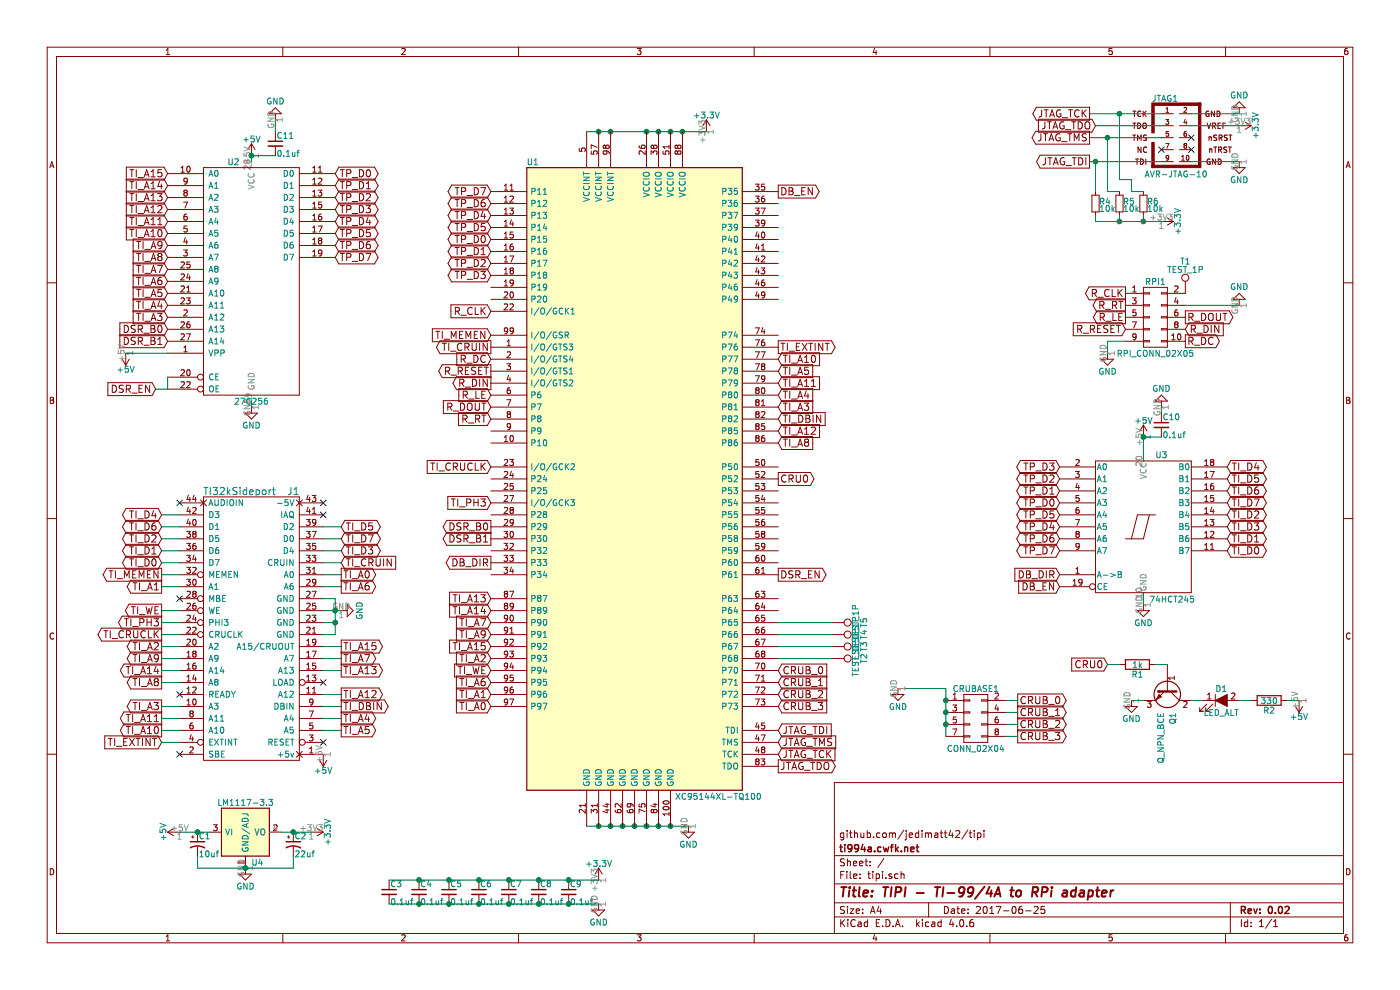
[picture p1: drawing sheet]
EESchema Schematic File Version 2
LIBS:power
LIBS:device
LIBS:transistors
LIBS:conn
LIBS:linear
LIBS:regul
LIBS:74xx
LIBS:cmos4000
LIBS:adc-dac
LIBS:memory
LIBS:xilinx
LIBS:microcontrollers
LIBS:dsp
LIBS:microchip
LIBS:analog_switches
LIBS:motorola
LIBS:texas
LIBS:intel
LIBS:audio
LIBS:interface
LIBS:digital-audio
LIBS:philips
LIBS:display
LIBS:cypress
LIBS:siliconi
LIBS:opto
LIBS:atmel
LIBS:contrib
LIBS:valves
LIBS:ti32ksideport
LIBS:xc9572xl-7vq64c
LIBS:tipi-cache
EELAYER 25 0
EELAYER END
$Descr A4 11693 8268
encoding utf-8
Sheet 1 1
Title "TIPI - TI-99/4A to RPi adapter"
Date "2017-06-25"
Rev "0.02"
Comp "ti994a.cwfk.net"
Comment1 "github.com/jedimatt42/tipi"
Comment2 ""
Comment3 ""
Comment4 ""
$EndDescr
$Comp
L TI32kSideport J1
U 1 1
P 2100 5250
F 0 "J1" H 2450 6400 60  0000 C CNN
F 1 "TI32kSideport" H 2000 6400 60  0000 C CNN
F 2 "Pin_Headers:Pin_Header_Straight_2x22_Pitch2.54mm" H 2100 6550 60  0001 C CNN
F 3 "" H 2100 6550 60  0001 C CNN
	1    2100 5250
	1    0    0    -1  
$EndComp
$Comp
L GND #PWR01
U 1 1
P 9250 2950
F 0 "#PWR01" H 9250 2700 50  0001 C CNN
F 1 "GND" H 9250 2800 50  0000 C CNN
F 2 "" H 9250 2950 50  0001 C CNN
F 3 "" H 9250 2950 50  0001 C CNN
	1    9250 2950
	1    0    0    -1  
$EndComp
$Comp
L 27C256 U2
U 1 1
P 2100 2350
F 0 "U2" H 1950 3350 50  0000 C CNN
F 1 "27C256" H 2100 1350 50  0000 C CNN
F 2 "Housings_DIP:DIP-28_W15.24mm_Socket" H 2100 2350 50  0001 C CNN
F 3 "" H 2100 2350 50  0001 C CNN
	1    2100 2350
	1    0    0    -1  
$EndComp
$Comp
L 74LS245 U3
U 1 1
P 9550 4400
F 0 "U3" H 9650 4975 50  0000 L BNN
F 1 "74HCT245" H 9600 3825 50  0000 L TNN
F 2 "SMD_Packages:SSOP-20" H 9550 4400 50  0001 C CNN
F 3 "" H 9550 4400 50  0001 C CNN
	1    9550 4400
	1    0    0    -1  
$EndComp
$Comp
L C_Small C6
U 1 1
P 4000 7450
F 0 "C6" H 4010 7520 50  0000 L CNN
F 1 "0.1uf" H 4010 7370 50  0000 L CNN
F 2 "Capacitors_SMD:C_0805_HandSoldering" H 4000 7450 50  0001 C CNN
F 3 "" H 4000 7450 50  0001 C CNN
	1    4000 7450
	1    0    0    -1  
$EndComp
Text GLabel 10250 4600 2    60   BiDi ~ 0
TI_D0
Text GLabel 10250 4500 2    60   BiDi ~ 0
TI_D1
Text GLabel 10250 4300 2    60   BiDi ~ 0
TI_D2
Text GLabel 10250 4400 2    60   BiDi ~ 0
TI_D3
Text GLabel 10250 3900 2    60   BiDi ~ 0
TI_D4
Text GLabel 10250 4000 2    60   BiDi ~ 0
TI_D5
Text GLabel 10250 4100 2    60   BiDi ~ 0
TI_D6
Text GLabel 10250 4200 2    60   BiDi ~ 0
TI_D7
Text GLabel 1350 4700 0    60   BiDi ~ 0
TI_D0
Text GLabel 1350 4600 0    60   BiDi ~ 0
TI_D1
Text GLabel 1350 4500 0    60   BiDi ~ 0
TI_D2
Text GLabel 2850 4600 2    60   BiDi ~ 0
TI_D3
Text GLabel 1350 4300 0    60   BiDi ~ 0
TI_D4
Text GLabel 2850 4400 2    60   BiDi ~ 0
TI_D5
Text GLabel 1350 4400 0    60   BiDi ~ 0
TI_D6
Text GLabel 2850 4500 2    60   BiDi ~ 0
TI_D7
Text GLabel 1350 4900 0    60   Output ~ 0
TI_A1
Text GLabel 1350 5100 0    60   Output ~ 0
TI_WE
Text GLabel 1350 4800 0    60   Output ~ 0
TI_MEMEN
Text GLabel 1350 5300 0    60   Output ~ 0
TI_CRUCLK
Text GLabel 1350 5400 0    60   Output ~ 0
TI_A2
Text GLabel 1350 5500 0    60   Output ~ 0
TI_A9
Text GLabel 1350 5600 0    60   Output ~ 0
TI_A14
Text GLabel 1350 5700 0    60   Output ~ 0
TI_A8
Text GLabel 1350 5900 0    60   Output ~ 0
TI_A3
Text GLabel 1350 6000 0    60   Output ~ 0
TI_A11
Text GLabel 1350 6100 0    60   Output ~ 0
TI_A10
Text GLabel 2850 4800 2    60   Output ~ 0
TI_A0
Text GLabel 2850 4900 2    60   Output ~ 0
TI_A6
$Comp
L GND #PWR02
U 1 1
P 2850 5100
F 0 "#PWR02" H 2850 4850 50  0001 C CNN
F 1 "GND" H 2850 4950 50  0000 C CNN
F 2 "" H 2850 5100 50  0001 C CNN
F 3 "" H 2850 5100 50  0001 C CNN
	1    2850 5100
	0    -1   -1   0   
$EndComp
Text GLabel 2850 5400 2    60   Output ~ 0
TI_A15
Text GLabel 2850 5500 2    60   Output ~ 0
TI_A7
Text GLabel 2850 5600 2    60   Output ~ 0
TI_A13
Text GLabel 2850 5800 2    60   Output ~ 0
TI_A12
Text GLabel 2850 6000 2    60   Output ~ 0
TI_A4
Text GLabel 2850 6100 2    60   Output ~ 0
TI_A5
$Comp
L +5V #PWR03
U 1 1
P 2700 6300
F 0 "#PWR03" H 2700 6150 50  0001 C CNN
F 1 "+5V" H 2700 6440 50  0000 C CNN
F 2 "" H 2700 6300 50  0001 C CNN
F 3 "" H 2700 6300 50  0001 C CNN
	1    2700 6300
	-1   0    0    1   
$EndComp
Text GLabel 9400 2650 0    60   Output ~ 0
R_LE
Text GLabel 9400 2450 0    60   Output ~ 0
R_CLK
Text GLabel 9900 2650 2    60   Output ~ 0
R_DOUT
Text GLabel 9900 2750 2    60   Input ~ 0
R_DIN
Text GLabel 9400 2550 0    60   Output ~ 0
R_RT
Text GLabel 9900 2850 2    60   Output ~ 0
R_DC
Text GLabel 9400 2750 0    60   Input ~ 0
R_RESET
Text GLabel 4100 3100 0    60   Output ~ 0
R_RESET
Text GLabel 4100 3000 0    60   Input ~ 0
R_DC
Text GLabel 4100 3500 0    60   Input ~ 0
R_RT
Text GLabel 4100 3200 0    60   Output ~ 0
R_DIN
Text GLabel 4100 3400 0    60   Input ~ 0
R_DOUT
Text GLabel 4100 2600 0    60   Input ~ 0
R_CLK
Text GLabel 4100 3300 0    60   Input ~ 0
R_LE
Text GLabel 6500 4000 2    60   Output ~ 0
CRU0
Text GLabel 6500 6300 2    60   Input ~ 0
JTAG_TCK
Text GLabel 6500 6100 2    60   Input ~ 0
JTAG_TDI
Text GLabel 6500 6400 2    60   Output ~ 0
JTAG_TDO
Text GLabel 6500 6200 2    60   Input ~ 0
JTAG_TMS
$Comp
L AVR-JTAG-10 JTAG1
U 1 1
P 9900 1150
F 0 "JTAG1" H 9730 1480 50  0000 C CNN
F 1 "AVR-JTAG-10" H 9560 820 50  0000 L BNN
F 2 "Connect:IDC_Header_Straight_10pins" V 9330 1170 50  0001 C CNN
F 3 "" H 9900 1150 50  0001 C CNN
	1    9900 1150
	1    0    0    -1  
$EndComp
Text GLabel 9100 950  0    60   Output ~ 0
JTAG_TCK
Text GLabel 9150 1050 0    60   Input ~ 0
JTAG_TDO
Text GLabel 9100 1150 0    60   Output ~ 0
JTAG_TMS
Text GLabel 9100 1350 0    60   Output ~ 0
JTAG_TDI
$Comp
L +3.3V #PWR04
U 1 1
P 10350 1050
F 0 "#PWR04" H 10350 900 50  0001 C CNN
F 1 "+3.3V" H 10350 1190 50  0000 C CNN
F 2 "" H 10350 1050 50  0001 C CNN
F 3 "" H 10350 1050 50  0001 C CNN
	1    10350 1050
	0    1    1    0   
$EndComp
$Comp
L GND #PWR05
U 1 1
P 10350 950
F 0 "#PWR05" H 10350 700 50  0001 C CNN
F 1 "GND" H 10350 800 50  0000 C CNN
F 2 "" H 10350 950 50  0001 C CNN
F 3 "" H 10350 950 50  0001 C CNN
	1    10350 950 
	-1   0    0    1   
$EndComp
$Comp
L GND #PWR06
U 1 1
P 10350 1350
F 0 "#PWR06" H 10350 1100 50  0001 C CNN
F 1 "GND" H 10350 1200 50  0000 C CNN
F 2 "" H 10350 1350 50  0001 C CNN
F 3 "" H 10350 1350 50  0001 C CNN
	1    10350 1350
	1    0    0    -1  
$EndComp
Text GLabel 4100 5900 0    60   Input ~ 0
TI_A0
Text GLabel 4100 5800 0    60   Input ~ 0
TI_A1
Text GLabel 4100 5500 0    60   Input ~ 0
TI_A2
Text GLabel 6500 3400 2    60   Input ~ 0
TI_A3
Text GLabel 6500 3300 2    60   Input ~ 0
TI_A4
Text GLabel 6500 3100 2    60   Input ~ 0
TI_A5
Text GLabel 4100 5700 0    60   Input ~ 0
TI_A6
Text GLabel 4100 5200 0    60   Input ~ 0
TI_A7
Text GLabel 6500 3700 2    60   Input ~ 0
TI_A8
Text GLabel 4100 5300 0    60   Input ~ 0
TI_A9
Text GLabel 6500 3000 2    60   Input ~ 0
TI_A10
Text GLabel 6500 3200 2    60   Input ~ 0
TI_A11
Text GLabel 6500 3600 2    60   Input ~ 0
TI_A12
Text GLabel 4100 5000 0    60   Input ~ 0
TI_A13
Text GLabel 4100 5100 0    60   Input ~ 0
TI_A14
Text GLabel 4100 5400 0    60   Input ~ 0
TI_A15
Text GLabel 4100 5600 0    60   Input ~ 0
TI_WE
Text GLabel 4100 2800 0    60   Input ~ 0
TI_MEMEN
Text GLabel 6500 3500 2    60   Input ~ 0
TI_DBIN
Text GLabel 4100 3900 0    60   Input ~ 0
TI_CRUCLK
Text GLabel 2850 5900 2    60   Output ~ 0
TI_DBIN
Text GLabel 2850 4700 2    60   Input ~ 0
TI_CRUIN
Text GLabel 1400 1450 0    60   Input ~ 0
TI_A15
Text GLabel 1400 1550 0    60   Input ~ 0
TI_A14
Text GLabel 1400 1650 0    60   Input ~ 0
TI_A13
Text GLabel 1400 1750 0    60   Input ~ 0
TI_A12
Text GLabel 1400 1850 0    60   Input ~ 0
TI_A11
Text GLabel 1400 1950 0    60   Input ~ 0
TI_A10
Text GLabel 1400 2050 0    60   Input ~ 0
TI_A9
Text GLabel 1400 2150 0    60   Input ~ 0
TI_A8
Text GLabel 1400 2350 0    60   Input ~ 0
TI_A6
Text GLabel 1400 2250 0    60   Input ~ 0
TI_A7
Text GLabel 1400 2450 0    60   Input ~ 0
TI_A5
Text GLabel 1400 2550 0    60   Input ~ 0
TI_A4
Text GLabel 1400 2650 0    60   Input ~ 0
TI_A3
Text GLabel 1400 2750 0    60   Input ~ 0
DSR_B0
Text GLabel 1400 2850 0    60   Input ~ 0
DSR_B1
Text GLabel 2800 1450 2    60   3State ~ 0
TP_D0
Text GLabel 2800 1550 2    60   3State ~ 0
TP_D1
Text GLabel 2800 1650 2    60   3State ~ 0
TP_D2
Text GLabel 2800 1750 2    60   3State ~ 0
TP_D3
Text GLabel 2800 1850 2    60   3State ~ 0
TP_D4
Text GLabel 2800 1950 2    60   3State ~ 0
TP_D5
Text GLabel 2800 2050 2    60   3State ~ 0
TP_D6
Text GLabel 2800 2150 2    60   3State ~ 0
TP_D7
Text GLabel 4100 2000 0    60   3State ~ 0
TP_D0
Text GLabel 4100 2100 0    60   3State ~ 0
TP_D1
Text GLabel 4100 2200 0    60   3State ~ 0
TP_D2
Text GLabel 4100 2300 0    60   3State ~ 0
TP_D3
Text GLabel 4100 1800 0    60   3State ~ 0
TP_D4
Text GLabel 4100 1900 0    60   3State ~ 0
TP_D5
Text GLabel 4100 1700 0    60   3State ~ 0
TP_D6
Text GLabel 4100 1600 0    60   3State ~ 0
TP_D7
Text GLabel 8850 4200 0    60   3State ~ 0
TP_D0
Text GLabel 8850 4100 0    60   3State ~ 0
TP_D1
Text GLabel 8850 4000 0    60   3State ~ 0
TP_D2
Text GLabel 8850 3900 0    60   3State ~ 0
TP_D3
Text GLabel 8850 4400 0    60   3State ~ 0
TP_D4
Text GLabel 8850 4300 0    60   3State ~ 0
TP_D5
Text GLabel 8850 4500 0    60   3State ~ 0
TP_D6
Text GLabel 8850 4600 0    60   3State ~ 0
TP_D7
$Comp
L +5V #PWR07
U 1 1
P 1050 2950
F 0 "#PWR07" H 1050 2800 50  0001 C CNN
F 1 "+5V" H 1050 3090 50  0000 C CNN
F 2 "" H 1050 2950 50  0001 C CNN
F 3 "" H 1050 2950 50  0001 C CNN
	1    1050 2950
	-1   0    0    1   
$EndComp
Text GLabel 1300 3250 0    60   Input ~ 0
DSR_EN
Text GLabel 6500 4800 2    60   Output ~ 0
DSR_EN
Text GLabel 6500 1600 2    60   Output ~ 0
DB_EN
Text GLabel 4100 4700 0    60   Output ~ 0
DB_DIR
Text GLabel 8850 4800 0    60   Input ~ 0
DB_DIR
Text GLabel 8850 4900 0    60   Input ~ 0
DB_EN
Text GLabel 4100 4400 0    60   Output ~ 0
DSR_B0
Text GLabel 4100 4500 0    60   Output ~ 0
DSR_B1
Text GLabel 4100 2900 0    60   Output ~ 0
TI_CRUIN
$Comp
L LM1117-3.3 U4
U 1 1
P 2050 6950
F 0 "U4" H 2150 6700 50  0000 C CNN
F 1 "LM1117-3.3" H 2050 7200 50  0000 C CNN
F 2 "TO_SOT_Packages_SMD:TO-252-3_TabPin2" H 2050 6950 50  0001 C CNN
F 3 "" H 2050 6950 50  0001 C CNN
	1    2050 6950
	1    0    0    -1  
$EndComp
$Comp
L GND #PWR08
U 1 1
P 2050 7250
F 0 "#PWR08" H 2050 7000 50  0001 C CNN
F 1 "GND" H 2050 7100 50  0000 C CNN
F 2 "" H 2050 7250 50  0001 C CNN
F 3 "" H 2050 7250 50  0001 C CNN
	1    2050 7250
	1    0    0    -1  
$EndComp
$Comp
L CP1_Small C2
U 1 1
P 2450 7050
F 0 "C2" H 2460 7120 50  0000 L CNN
F 1 "22uf" H 2460 6970 50  0000 L CNN
F 2 "Capacitors_SMD:C_0805_HandSoldering" H 2450 7050 50  0001 C CNN
F 3 "" H 2450 7050 50  0001 C CNN
	1    2450 7050
	1    0    0    -1  
$EndComp
$Comp
L CP1_Small C1
U 1 1
P 1650 7050
F 0 "C1" H 1660 7120 50  0000 L CNN
F 1 "10uf" H 1660 6970 50  0000 L CNN
F 2 "Capacitors_SMD:C_0805_HandSoldering" H 1650 7050 50  0001 C CNN
F 3 "" H 1650 7050 50  0001 C CNN
	1    1650 7050
	1    0    0    -1  
$EndComp
$Comp
L +3.3V #PWR09
U 1 1
P 2600 6950
F 0 "#PWR09" H 2600 6800 50  0001 C CNN
F 1 "+3.3V" H 2600 7090 50  0000 C CNN
F 2 "" H 2600 6950 50  0001 C CNN
F 3 "" H 2600 6950 50  0001 C CNN
	1    2600 6950
	0    1    1    0   
$EndComp
$Comp
L +5V #PWR010
U 1 1
P 1500 6950
F 0 "#PWR010" H 1500 6800 50  0001 C CNN
F 1 "+5V" H 1500 7090 50  0000 C CNN
F 2 "" H 1500 6950 50  0001 C CNN
F 3 "" H 1500 6950 50  0001 C CNN
	1    1500 6950
	0    -1   -1   0   
$EndComp
$Comp
L LED_ALT D1
U 1 1
P 10200 5850
F 0 "D1" H 10200 5950 50  0000 C CNN
F 1 "LED_ALT" H 10200 5750 50  0000 C CNN
F 2 "LEDs:LED_D3.0mm" H 10200 5850 50  0001 C CNN
F 3 "" H 10200 5850 50  0001 C CNN
	1    10200 5850
	1    0    0    -1  
$EndComp
$Comp
L R R2
U 1 1
P 10600 5850
F 0 "R2" V 10680 5850 50  0000 C CNN
F 1 "330" V 10600 5850 50  0000 C CNN
F 2 "Resistors_SMD:R_0805_HandSoldering" V 10530 5850 50  0001 C CNN
F 3 "" H 10600 5850 50  0001 C CNN
	1    10600 5850
	0    1    1    0   
$EndComp
$Comp
L +5V #PWR011
U 1 1
P 10850 5850
F 0 "#PWR011" H 10850 5700 50  0001 C CNN
F 1 "+5V" H 10850 5990 50  0000 C CNN
F 2 "" H 10850 5850 50  0001 C CNN
F 3 "" H 10850 5850 50  0001 C CNN
	1    10850 5850
	-1   0    0    1   
$EndComp
$Comp
L R R1
U 1 1
P 9500 5550
F 0 "R1" V 9580 5550 50  0000 C CNN
F 1 "1k" V 9500 5550 50  0000 C CNN
F 2 "Resistors_SMD:R_0805_HandSoldering" V 9430 5550 50  0001 C CNN
F 3 "" H 9500 5550 50  0001 C CNN
	1    9500 5550
	0    1    1    0   
$EndComp
$Comp
L Q_NPN_BCE Q1
U 1 1
P 9750 5750
F 0 "Q1" H 9950 5800 50  0000 L CNN
F 1 "Q_NPN_BCE" H 9950 5700 50  0000 L CNN
F 2 "TO_SOT_Packages_SMD:SOT-23" H 9950 5850 50  0001 C CNN
F 3 "" H 9750 5750 50  0001 C CNN
	1    9750 5750
	0    1    1    0   
$EndComp
$Comp
L GND #PWR012
U 1 1
P 9450 5850
F 0 "#PWR012" H 9450 5600 50  0001 C CNN
F 1 "GND" H 9450 5700 50  0000 C CNN
F 2 "" H 9450 5850 50  0001 C CNN
F 3 "" H 9450 5850 50  0001 C CNN
	1    9450 5850
	1    0    0    -1  
$EndComp
Text GLabel 9250 5550 0    60   Input ~ 0
CRU0
$Comp
L CONN_02X04 CRUBASE1
U 1 1
P 8150 6000
F 0 "CRUBASE1" H 8150 6250 50  0000 C CNN
F 1 "CONN_02X04" H 8150 5750 50  0000 C CNN
F 2 "Pin_Headers:Pin_Header_Straight_2x04_Pitch2.54mm" H 8150 4800 50  0001 C CNN
F 3 "" H 8150 4800 50  0001 C CNN
	1    8150 6000
	1    0    0    -1  
$EndComp
Text GLabel 8500 5850 2    60   Output ~ 0
CRUB_0
Text GLabel 8500 5950 2    60   Output ~ 0
CRUB_1
Text GLabel 8500 6050 2    60   Output ~ 0
CRUB_2
Text GLabel 8500 6150 2    60   Output ~ 0
CRUB_3
Text GLabel 6500 5600 2    60   Input ~ 0
CRUB_0
Text GLabel 6500 5700 2    60   Input ~ 0
CRUB_1
Text GLabel 6500 5800 2    60   Input ~ 0
CRUB_2
Text GLabel 6500 5900 2    60   Input ~ 0
CRUB_3
Text GLabel 1350 5200 0    60   Output ~ 0
TI_PH3
Text GLabel 4100 4200 0    60   Input ~ 0
TI_PH3
Wire Wire Line
	1350 4300 1500 4300
Wire Wire Line
	1350 4400 1500 4400
Wire Wire Line
	1350 4500 1500 4500
Wire Wire Line
	1350 4600 1500 4600
Wire Wire Line
	1350 4700 1500 4700
Wire Wire Line
	2700 4600 2850 4600
Wire Wire Line
	2700 4500 2850 4500
Wire Wire Line
	2700 4400 2850 4400
Wire Wire Line
	2700 5000 2800 5000
Wire Wire Line
	2800 5000 2800 5300
Wire Wire Line
	2800 5300 2700 5300
Wire Wire Line
	2700 5100 2850 5100
Connection ~ 2800 5100
Wire Wire Line
	2700 5200 2800 5200
Connection ~ 2800 5200
Wire Wire Line
	2700 4800 2850 4800
Wire Wire Line
	2700 4900 2850 4900
Wire Wire Line
	2700 5400 2850 5400
Wire Wire Line
	2700 5500 2850 5500
Wire Wire Line
	2700 5600 2850 5600
Wire Wire Line
	2700 5800 2850 5800
Wire Wire Line
	2700 6000 2850 6000
Wire Wire Line
	2700 6100 2850 6100
Wire Wire Line
	1500 6100 1350 6100
Wire Wire Line
	1500 6000 1350 6000
Wire Wire Line
	1500 5900 1350 5900
Wire Wire Line
	1500 5700 1350 5700
Wire Wire Line
	1500 5600 1350 5600
Wire Wire Line
	1500 5500 1350 5500
Wire Wire Line
	1500 5400 1350 5400
Wire Wire Line
	1500 5300 1350 5300
Wire Wire Line
	1500 5100 1350 5100
Wire Wire Line
	1500 4900 1350 4900
Wire Wire Line
	1500 4800 1350 4800
Wire Wire Line
	9100 950  9700 950 
Wire Wire Line
	9150 1050 9700 1050
Wire Wire Line
	9100 1150 9700 1150
Wire Wire Line
	9100 1350 9700 1350
Wire Wire Line
	9950 1350 10350 1350
Wire Wire Line
	9950 1050 10350 1050
Wire Wire Line
	9950 950  10350 950 
Wire Wire Line
	2700 5900 2850 5900
Wire Wire Line
	2700 4700 2850 4700
Wire Wire Line
	1050 2950 1400 2950
Wire Wire Line
	1400 3150 1400 3250
Wire Wire Line
	1400 3250 1300 3250
Wire Wire Line
	1650 7250 2450 7250
Wire Wire Line
	1650 7250 1650 7150
Wire Wire Line
	2450 7250 2450 7150
Connection ~ 2050 7250
Wire Wire Line
	1500 6950 1750 6950
Connection ~ 1650 6950
Wire Wire Line
	2350 6950 2600 6950
Connection ~ 2450 6950
Wire Wire Line
	10350 5850 10450 5850
Wire Wire Line
	10750 5850 10850 5850
Wire Wire Line
	9950 5850 10050 5850
Wire Wire Line
	9650 5550 9750 5550
Wire Wire Line
	9550 5850 9450 5850
Wire Wire Line
	9250 5550 9350 5550
Wire Wire Line
	8400 5850 8500 5850
Wire Wire Line
	8400 5950 8500 5950
Wire Wire Line
	8400 6050 8500 6050
Wire Wire Line
	8400 6150 8500 6150
Wire Wire Line
	7900 5750 7900 6150
Connection ~ 7900 5850
Connection ~ 7900 5950
Connection ~ 7900 6050
Wire Wire Line
	7500 5750 7900 5750
$Comp
L GND #PWR013
U 1 1
P 10350 2550
F 0 "#PWR013" H 10350 2300 50  0001 C CNN
F 1 "GND" H 10350 2400 50  0000 C CNN
F 2 "" H 10350 2550 50  0001 C CNN
F 3 "" H 10350 2550 50  0001 C CNN
	1    10350 2550
	-1   0    0    1   
$EndComp
$Comp
L CONN_02X05 RPi1
U 1 1
P 9650 2650
F 0 "RPi1" H 9650 2950 50  0000 C CNN
F 1 "RPI_CONN_02X05" H 9650 2350 50  0000 C CNN
F 2 "Connect:IDC_Header_Straight_10pins" H 9650 1450 50  0001 C CNN
F 3 "" H 9650 1450 50  0001 C CNN
	1    9650 2650
	1    0    0    -1  
$EndComp
Wire Wire Line
	9250 2950 9250 2850
Wire Wire Line
	9250 2850 9400 2850
Wire Wire Line
	9900 2550 10350 2550
NoConn ~ 1500 4200
NoConn ~ 2700 4200
NoConn ~ 2700 4300
NoConn ~ 2700 5700
NoConn ~ 2700 6200
NoConn ~ 1500 6300
Wire Wire Line
	1350 5200 1500 5200
NoConn ~ 1500 5800
NoConn ~ 1500 5000
Text GLabel 1350 6200 0    60   Input ~ 0
TI_EXTINT
Wire Wire Line
	1350 6200 1500 6200
Text GLabel 6500 2900 2    60   Output ~ 0
TI_EXTINT
$Comp
L +5V #PWR014
U 1 1
P 2100 1300
F 0 "#PWR014" H 2100 1150 50  0001 C CNN
F 1 "+5V" H 2100 1440 50  0000 C CNN
F 2 "" H 2100 1300 50  0001 C CNN
F 3 "" H 2100 1300 50  0001 C CNN
	1    2100 1300
	1    0    0    -1  
$EndComp
Wire Wire Line
	2100 1300 2100 1350
$Comp
L GND #PWR015
U 1 1
P 2100 3400
F 0 "#PWR015" H 2100 3150 50  0001 C CNN
F 1 "GND" H 2100 3250 50  0000 C CNN
F 2 "" H 2100 3400 50  0001 C CNN
F 3 "" H 2100 3400 50  0001 C CNN
	1    2100 3400
	1    0    0    -1  
$EndComp
Wire Wire Line
	2100 3400 2100 3350
NoConn ~ 9950 1150
NoConn ~ 9950 1250
NoConn ~ 9700 1250
$Comp
L C_Small C11
U 1 1
P 2300 1200
F 0 "C11" H 2310 1270 50  0000 L CNN
F 1 "0.1uf" H 2310 1120 50  0000 L CNN
F 2 "Capacitors_SMD:C_0805_HandSoldering" H 2300 1200 50  0001 C CNN
F 3 "" H 2300 1200 50  0001 C CNN
	1    2300 1200
	1    0    0    -1  
$EndComp
Wire Wire Line
	2100 1300 2300 1300
Connection ~ 2100 1300
Wire Wire Line
	2300 1100 2300 1000
$Comp
L GND #PWR016
U 1 1
P 2300 1000
F 0 "#PWR016" H 2300 750 50  0001 C CNN
F 1 "GND" H 2300 850 50  0000 C CNN
F 2 "" H 2300 1000 50  0001 C CNN
F 3 "" H 2300 1000 50  0001 C CNN
	1    2300 1000
	-1   0    0    1   
$EndComp
$Comp
L C_Small C10
U 1 1
P 9700 3550
F 0 "C10" H 9710 3620 50  0000 L CNN
F 1 "0.1uf" H 9710 3470 50  0000 L CNN
F 2 "Capacitors_SMD:C_0805_HandSoldering" H 9700 3550 50  0001 C CNN
F 3 "" H 9700 3550 50  0001 C CNN
	1    9700 3550
	1    0    0    -1  
$EndComp
$Comp
L +5V #PWR017
U 1 1
P 9550 3650
F 0 "#PWR017" H 9550 3500 50  0001 C CNN
F 1 "+5V" H 9550 3790 50  0000 C CNN
F 2 "" H 9550 3650 50  0001 C CNN
F 3 "" H 9550 3650 50  0001 C CNN
	1    9550 3650
	1    0    0    -1  
$EndComp
Wire Wire Line
	9700 3650 9550 3650
Wire Wire Line
	9550 3650 9550 3850
$Comp
L GND #PWR018
U 1 1
P 9550 5050
F 0 "#PWR018" H 9550 4800 50  0001 C CNN
F 1 "GND" H 9550 4900 50  0000 C CNN
F 2 "" H 9550 5050 50  0001 C CNN
F 3 "" H 9550 5050 50  0001 C CNN
	1    9550 5050
	1    0    0    -1  
$EndComp
$Comp
L GND #PWR019
U 1 1
P 9700 3400
F 0 "#PWR019" H 9700 3150 50  0001 C CNN
F 1 "GND" H 9700 3250 50  0000 C CNN
F 2 "" H 9700 3400 50  0001 C CNN
F 3 "" H 9700 3400 50  0001 C CNN
	1    9700 3400
	-1   0    0    1   
$EndComp
Wire Wire Line
	9700 3450 9700 3400
Wire Wire Line
	9550 5050 9550 4950
Connection ~ 9550 3650
$Comp
L R_Small R4
U 1 1
P 9150 1700
F 0 "R4" H 9180 1720 50  0000 L CNN
F 1 "10k" H 9180 1660 50  0000 L CNN
F 2 "Resistors_SMD:R_0805_HandSoldering" H 9150 1700 50  0001 C CNN
F 3 "" H 9150 1700 50  0001 C CNN
	1    9150 1700
	1    0    0    -1  
$EndComp
$Comp
L R_Small R5
U 1 1
P 9350 1700
F 0 "R5" H 9380 1720 50  0000 L CNN
F 1 "10k" H 9380 1660 50  0000 L CNN
F 2 "Resistors_SMD:R_0805_HandSoldering" H 9350 1700 50  0001 C CNN
F 3 "" H 9350 1700 50  0001 C CNN
	1    9350 1700
	1    0    0    -1  
$EndComp
$Comp
L R_Small R6
U 1 1
P 9550 1700
F 0 "R6" H 9580 1720 50  0000 L CNN
F 1 "10k" H 9580 1660 50  0000 L CNN
F 2 "Resistors_SMD:R_0805_HandSoldering" H 9550 1700 50  0001 C CNN
F 3 "" H 9550 1700 50  0001 C CNN
	1    9550 1700
	1    0    0    -1  
$EndComp
$Comp
L +3.3V #PWR020
U 1 1
P 9700 1850
F 0 "#PWR020" H 9700 1700 50  0001 C CNN
F 1 "+3.3V" H 9700 1990 50  0000 C CNN
F 2 "" H 9700 1850 50  0001 C CNN
F 3 "" H 9700 1850 50  0001 C CNN
	1    9700 1850
	0    1    1    0   
$EndComp
Wire Wire Line
	9150 1850 9700 1850
Wire Wire Line
	9550 1850 9550 1800
Wire Wire Line
	9350 1850 9350 1800
Connection ~ 9550 1850
Wire Wire Line
	9150 1850 9150 1800
Connection ~ 9350 1850
Wire Wire Line
	9150 1600 9150 1350
Connection ~ 9150 1350
Wire Wire Line
	9350 1600 9250 1600
Wire Wire Line
	9250 1600 9250 1150
Connection ~ 9250 1150
Wire Wire Line
	9550 1600 9450 1600
Wire Wire Line
	9450 1600 9450 1500
Wire Wire Line
	9450 1500 9350 1500
Wire Wire Line
	9350 1500 9350 950 
Connection ~ 9350 950 
$Comp
L GND #PWR021
U 1 1
P 7500 5750
F 0 "#PWR021" H 7500 5500 50  0001 C CNN
F 1 "GND" H 7500 5600 50  0000 C CNN
F 2 "" H 7500 5750 50  0001 C CNN
F 3 "" H 7500 5750 50  0001 C CNN
	1    7500 5750
	1    0    0    -1  
$EndComp
$Comp
L C_Small C7
U 1 1
P 4250 7450
F 0 "C7" H 4260 7520 50  0000 L CNN
F 1 "0.1uf" H 4260 7370 50  0000 L CNN
F 2 "Capacitors_SMD:C_0805_HandSoldering" H 4250 7450 50  0001 C CNN
F 3 "" H 4250 7450 50  0001 C CNN
	1    4250 7450
	1    0    0    -1  
$EndComp
$Comp
L C_Small C8
U 1 1
P 4500 7450
F 0 "C8" H 4510 7520 50  0000 L CNN
F 1 "0.1uf" H 4510 7370 50  0000 L CNN
F 2 "Capacitors_SMD:C_0805_HandSoldering" H 4500 7450 50  0001 C CNN
F 3 "" H 4500 7450 50  0001 C CNN
	1    4500 7450
	1    0    0    -1  
$EndComp
$Comp
L +3.3V #PWR022
U 1 1
P 5000 7350
F 0 "#PWR022" H 5000 7200 50  0001 C CNN
F 1 "+3.3V" H 5000 7490 50  0000 C CNN
F 2 "" H 5000 7350 50  0001 C CNN
F 3 "" H 5000 7350 50  0001 C CNN
	1    5000 7350
	1    0    0    -1  
$EndComp
$Comp
L C_Small C9
U 1 1
P 4750 7450
F 0 "C9" H 4760 7520 50  0000 L CNN
F 1 "0.1uf" H 4760 7370 50  0000 L CNN
F 2 "Capacitors_SMD:C_0805_HandSoldering" H 4750 7450 50  0001 C CNN
F 3 "" H 4750 7450 50  0001 C CNN
	1    4750 7450
	1    0    0    -1  
$EndComp
$Comp
L +3.3V #PWR023
U 1 1
P 5900 1100
F 0 "#PWR023" H 5900 950 50  0001 C CNN
F 1 "+3.3V" H 5900 1240 50  0000 C CNN
F 2 "" H 5900 1100 50  0001 C CNN
F 3 "" H 5900 1100 50  0001 C CNN
	1    5900 1100
	1    0    0    -1  
$EndComp
$Comp
L GND #PWR024
U 1 1
P 5000 7550
F 0 "#PWR024" H 5000 7300 50  0001 C CNN
F 1 "GND" H 5000 7400 50  0000 C CNN
F 2 "" H 5000 7550 50  0001 C CNN
F 3 "" H 5000 7550 50  0001 C CNN
	1    5000 7550
	1    0    0    -1  
$EndComp
$Comp
L C_Small C5
U 1 1
P 3750 7450
F 0 "C5" H 3760 7520 50  0000 L CNN
F 1 "0.1uf" H 3760 7370 50  0000 L CNN
F 2 "Capacitors_SMD:C_0805_HandSoldering" H 3750 7450 50  0001 C CNN
F 3 "" H 3750 7450 50  0001 C CNN
	1    3750 7450
	1    0    0    -1  
$EndComp
$Comp
L C_Small C4
U 1 1
P 3500 7450
F 0 "C4" H 3510 7520 50  0000 L CNN
F 1 "0.1uf" H 3510 7370 50  0000 L CNN
F 2 "Capacitors_SMD:C_0805_HandSoldering" H 3500 7450 50  0001 C CNN
F 3 "" H 3500 7450 50  0001 C CNN
	1    3500 7450
	1    0    0    -1  
$EndComp
$Comp
L C_Small C3
U 1 1
P 3250 7450
F 0 "C3" H 3260 7520 50  0000 L CNN
F 1 "0.1uf" H 3260 7370 50  0000 L CNN
F 2 "Capacitors_SMD:C_0805_HandSoldering" H 3250 7450 50  0001 C CNN
F 3 "" H 3250 7450 50  0001 C CNN
	1    3250 7450
	1    0    0    -1  
$EndComp
Wire Wire Line
	4900 1100 5900 1100
Connection ~ 5000 1100
Connection ~ 5100 1100
Connection ~ 5400 1100
Connection ~ 5500 1100
Connection ~ 5600 1100
Connection ~ 5700 1100
Wire Wire Line
	3250 7350 5000 7350
Connection ~ 3500 7350
Connection ~ 3750 7350
Connection ~ 4000 7350
Connection ~ 4250 7350
Connection ~ 4500 7350
Connection ~ 4750 7350
Wire Wire Line
	3250 7550 5000 7550
Connection ~ 3500 7550
Connection ~ 3750 7550
Connection ~ 4000 7550
Connection ~ 4250 7550
Connection ~ 4500 7550
Connection ~ 4750 7550
$Comp
L GND #PWR025
U 1 1
P 5750 6900
F 0 "#PWR025" H 5750 6650 50  0001 C CNN
F 1 "GND" H 5750 6750 50  0000 C CNN
F 2 "" H 5750 6900 50  0001 C CNN
F 3 "" H 5750 6900 50  0001 C CNN
	1    5750 6900
	1    0    0    -1  
$EndComp
Wire Wire Line
	4900 6900 5750 6900
Connection ~ 5000 6900
Connection ~ 5100 6900
Connection ~ 5200 6900
Connection ~ 5300 6900
Connection ~ 5400 6900
Connection ~ 5500 6900
Connection ~ 5600 6900
$Comp
L XC95144XL-TQ100 U1
U 1 1
P 5300 4000
F 0 "U1" H 4450 6650 50  0000 C CNN
F 1 "XC95144XL-TQ100" H 6000 1350 50  0000 C CNN
F 2 "Housings_QFP:TQFP-100_14x14mm_Pitch0.5mm" H 6550 1250 50  0001 C CNN
F 3 "" H 5250 4050 50  0001 C CNN
	1    5300 4000
	1    0    0    -1  
$EndComp
$Comp
L TEST_1P T1
U 1 1
P 9900 2450
F 0 "T1" H 9900 2720 50  0000 C CNN
F 1 "TEST_1P" H 9900 2650 50  0000 C CNN
F 2 "Wire_Pads:SolderWirePad_single_0-8mmDrill" H 10100 2450 50  0001 C CNN
F 3 "" H 10100 2450 50  0001 C CNN
	1    9900 2450
	1    0    0    -1  
$EndComp
$Comp
L TEST_1P T2
U 1 1
P 6950 5500
F 0 "T2" H 6950 5770 50  0000 C CNN
F 1 "TEST_1P" H 6950 5700 50  0000 C CNN
F 2 "Wire_Pads:SolderWirePad_single_0-8mmDrill" H 7150 5500 50  0001 C CNN
F 3 "" H 7150 5500 50  0001 C CNN
	1    6950 5500
	0    1    1    0   
$EndComp
$Comp
L TEST_1P T3
U 1 1
P 6950 5400
F 0 "T3" H 6950 5670 50  0000 C CNN
F 1 "TEST_1P" H 6950 5600 50  0000 C CNN
F 2 "Wire_Pads:SolderWirePad_single_0-8mmDrill" H 7150 5400 50  0001 C CNN
F 3 "" H 7150 5400 50  0001 C CNN
	1    6950 5400
	0    1    1    0   
$EndComp
$Comp
L TEST_1P T4
U 1 1
P 6950 5300
F 0 "T4" H 6950 5570 50  0000 C CNN
F 1 "TEST_1P" H 6950 5500 50  0000 C CNN
F 2 "Wire_Pads:SolderWirePad_single_0-8mmDrill" H 7150 5300 50  0001 C CNN
F 3 "" H 7150 5300 50  0001 C CNN
	1    6950 5300
	0    1    1    0   
$EndComp
$Comp
L TEST_1P T5
U 1 1
P 6950 5200
F 0 "T5" H 6950 5470 50  0000 C CNN
F 1 "TEST_1P" H 6950 5400 50  0000 C CNN
F 2 "Wire_Pads:SolderWirePad_single_0-8mmDrill" H 7150 5200 50  0001 C CNN
F 3 "" H 7150 5200 50  0001 C CNN
	1    6950 5200
	0    1    1    0   
$EndComp
Wire Wire Line
	6500 5500 6950 5500
Wire Wire Line
	6500 5400 6950 5400
Wire Wire Line
	6500 5300 6950 5300
Wire Wire Line
	6500 5200 6950 5200
$EndSCHEMATC
